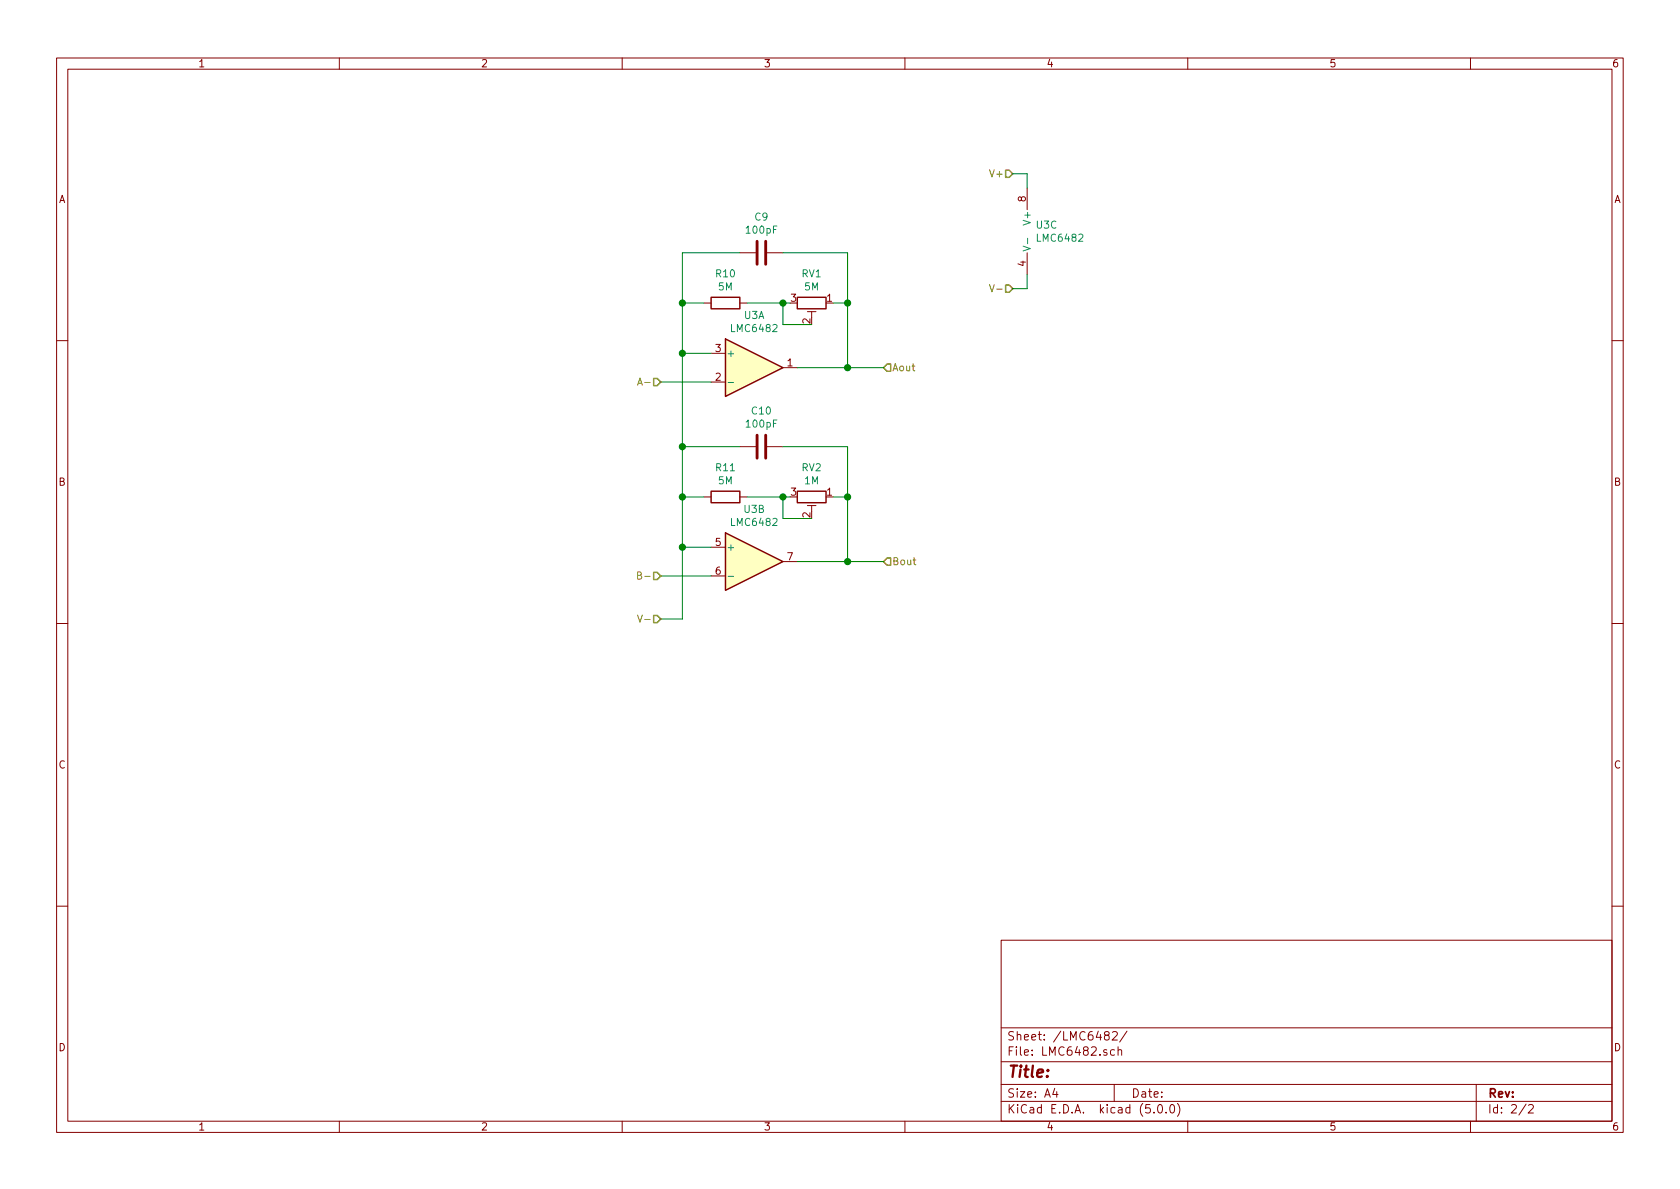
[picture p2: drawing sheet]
<svg xmlns="http://www.w3.org/2000/svg" width="297mm" height="210mm" viewBox="0 0 297 210" stroke-linecap="round" stroke-linejoin="round" font-family="sans-serif">
<g fill="none" stroke="#840000" stroke-width=".18">
<path d="M10 10.3h277v189.9h-277zM12 12.2h273v186.1h-273zM60 10.3v1.9M110 10.3v1.9M160 10.3v1.9M210 10.3v1.9M260 10.3v1.9M181.6 33.3v3.8M124.5 53.6h1.2M130.8 53.6h1.3M130.8 44.7h2.8M135.6 44.7h2.8"/>
<path d="M142.7 55.1h1.6M143.5 55.1v1M181.6 44.7v3.8M10 60.2h2M125.7 67.6h2.6M125.7 62.5h2.6M130.8 79h2.8M135.6 79h2.8M138.4 65h2.6M285 60.2h2M124.5 87.9h1.2M125.7 96.8h2.6"/>
<path d="M130.8 87.9h1.3M138.4 99.3h2.6M142.7 89.4h1.6M143.5 89.4v1M10 110.3h2M125.7 101.8h2.6M285 110.3h2M10 160.2h2M177 166.3h108v32h-108zM285 160.2h2M60 198.3v1.9M110 198.3v1.9"/>
<path d="M160 198.3v1.9M177 194.8h108M177 191.8h108M177 187.8h108M177 181.8h108M186.5 192.5l-.4 1h1M186.8 193v1M195.6 183.1l-.3-.2v-.3a.48 .48 0 0 1 .8 0l-.1 .4-.7 .2v.4l.3 .3 .4-.1 .1-.2v-.4l-.3-.1M196.7 182.6l.2-.2h.4l.2 .2 .1 .2-1 1.1h1M197 191.8v3M197.1 185.7l-.5-.1-.3 .3 .2 .6h.6M197.7 185.7l.2-.1 .4 .1v.9"/>
<path d="M197.7 185.1v1.5M199.3 182.3l-1.3 2M204 196.7v.1M204.8 195.5l.4-.2a.94 .94 0 0 1 0 1.5 .79 .79 0 0 1-.4-1.3zM206.2 196.7v.1M207 195.4l.3-.1a.94 .94 0 0 1 0 1.5 .82 .82 0 0 1-.3-1.4zM208.2 195.1a1.71 1.71 0 0 1 0 2.3M210 198.3v1.9M260 198.3v1.9M261 191.8v6.5M269.8 195.2l-1.2 2M270.3 195.5l.2-.2h.3l.3 .5-.9 1h.9"/>
</g>
<g fill="#ffffc2" stroke="#ffffc2" stroke-width=".18">
<path d="M128.3 59.9l10.1 5.1-10.1 5.1z"/>
<path d="M128.3 94.2l10.1 5.1-10.1 5.1z"/>
</g>
<path d="M125.7 52.6h5.1v2h-5.1zM128.3 59.9l10.1 5.1-10.1 5.1zM141 52.6h5v2h-5zM125.7 86.9h5.1v2h-5.1zM128.3 94.2l10.1 5.1-10.1 5.1zM141 86.9h5v2h-5z" fill="none" stroke="#840000" stroke-width=".25"/>
<path d="M180.9 43.5l1.3 .5-1.3 .4M181.7 42.1v1M128.8 67.6h.9M128.8 101.9h.9" fill="none" stroke="#008484" stroke-width=".18"/>
<g fill="none" stroke="#008400" stroke-width=".18">
<path d="M179.1 30.7h2.5v2.6M120.6 53.6h3.9M130.8 44.7h-10.2v64.8h-3.8M132.1 53.6h7.6M138.4 53.6v3.8h5.1M138.4 44.7h11.5v20.3M147.3 53.6h2.6M181.6 48.5v2.5h-2.5M116.8 67.6h8.9M120.6 62.5h5.1M120.6 79h10.2M138.4 79h11.5v20.3"/>
<path d="M141 65h15.2M120.6 96.8h5.1M120.6 87.9h3.9M132.1 87.9h7.6M138.4 87.9v3.8h5.1M141 99.3h15.2M147.3 87.9h2.6M116.8 101.8h8.9"/>
</g>
<path d="M175 50.3l.4 1.3 .4-1.3M176.2 51.1h1M112.7 68.1l.5-1.3 .4 1.3M112.9 67.8h.6M114 67.6h1M112.7 101.7h.6l.1-.2-.1-.2-.6-.2v1.3h.5l.3-.2v-.2l-.3-.3M112.7 108.8l.5 1.2 .4-1.2M114 101.9h1M114 109.5h1" fill="none" stroke="#848400" stroke-width=".18"/>
<path d="M177.8 30.1h.6l.7 .6-.7 .7h-.6zM177.8 50.4h.6l.7 .6-.7 .7h-.6zM115.6 66.9h.6l.6 .7-.6 .6h-.6zM156.8 64.4h.7v1.3h-.7l-.6-.7zM156.8 98.7h.7v1.2h-.7l-.6-.6zM115.6 101.2h.6l.6 .6-.6 .7h-.6zM115.6 108.8h.6l.6 .7-.6 .6h-.6z" fill="none" stroke="#848400" stroke-width=".25"/>
<g fill="#008400" stroke="#008400" stroke-width=".25">
<circle cx="138.4" cy="53.6" r=".51"/>
<circle cx="120.7" cy="53.6" r=".51"/>
<circle cx="149.9" cy="53.6" r=".51"/>
<circle cx="138.4" cy="87.9" r=".51"/>
<circle cx="120.7" cy="87.9" r=".51"/>
<circle cx="149.9" cy="87.9" r=".51"/>
<circle cx="120.7" cy="96.8" r=".51"/>
<circle cx="120.7" cy="62.5" r=".51"/>
<circle cx="120.7" cy="79" r=".51"/>
<circle cx="149.9" cy="65" r=".51"/>
<circle cx="149.9" cy="99.3" r=".51"/>
</g>
<path d="M133.9 42.7v4M135.4 42.7v4M133.9 77v4M135.4 77v4" fill="none" stroke="#840000" stroke-width=".51"/>
<text font-size="2.8" fill="#840000" x="178" y="190.5">Title:</text>
<g font-size="2.1" fill="#840000">
<text x="178" y="184">Sheet: /LMC6482/</text>
<text x="178" y="186.7">File: LMC6482.sch</text>
<text x="178" y="196.9">KiCad E.D.A. kicad (5.0.0)</text>
<text x="178" y="194.1">Size: A4</text>
<text x="200" y="194.1">Date:</text>
<text x="263" y="194.1">Rev:</text>
<text x="263" y="196.9">Id: 2/2</text>
</g>
<g font-size="1.8" fill="#840000">
<text x="35" y="11.9">1</text>
<text x="85" y="11.9">2</text>
<text x="135" y="11.9">3</text>
<text x="185" y="11.9">4</text>
<text x="235" y="11.9">5</text>
<text x="285" y="11.9">6</text>
<text x="10.4" y="35.9">A</text>
<text x="181.4" y="35.7" transform="rotate(-90 181.4 35.7)">8</text>
<text x="285.4" y="35.9">A</text>
<text x="181.4" y="47.1" transform="rotate(-90 181.4 47.1)">4</text>
<text x="139.9" y="53.4">3</text>
<text x="146.2" y="53.4">1</text>
<text x="143.3" y="57.2" transform="rotate(-90 143.3 57.2)">2</text>
<text x="126.5" y="62.2">3</text>
<text x="139.2" y="64.8">1</text>
<text x="126.5" y="67.3">2</text>
<text x="10.4" y="85.9">B</text>
<text x="139.9" y="87.6">3</text>
<text x="146.2" y="87.6">1</text>
<text x="285.4" y="85.9">B</text>
<text x="143.3" y="91.5" transform="rotate(-90 143.3 91.5)">2</text>
<text x="126.5" y="96.5">5</text>
<text x="126.5" y="101.6">6</text>
<text x="139.2" y="99.1">7</text>
<text x="10.4" y="135.9">C</text>
<text x="285.4" y="135.9">C</text>
<text x="10.4" y="185.9">D</text>
<text x="285.4" y="185.9">D</text>
<text x="35" y="199.9">1</text>
<text x="85" y="199.9">2</text>
<text x="135" y="199.9">3</text>
<text x="185" y="199.9">4</text>
<text x="235" y="199.9">5</text>
<text x="285" y="199.9">6</text>
</g>
<g font-size="1.8" fill="#848400">
<text x="175.4" y="31.4">V+</text>
<text x="157.7" y="65.7">Aout</text>
<text x="157.7" y="99.9">Bout</text>
</g>
<g font-size="1.8" fill="#008484">
<text x="132.1" y="41.3">100pF</text>
<text x="133.5" y="39">C9</text>
<text x="182.2" y="39.4" transform="rotate(-90 182.2 39.4)">V+</text>
<text x="183.3" y="40.4">U3C</text>
<text x="183.5" y="42.7">LMC6482</text>
<text x="126.6" y="49">R10</text>
<text x="127.1" y="51.4">5M</text>
<text x="141.8" y="49">RV1</text>
<text x="142.3" y="51.4">5M</text>
<text x="129.5" y="58.7">LMC6482</text>
<text x="131.6" y="56.4">U3A</text>
<text x="128.4" y="63.1">+</text>
<text x="132.1" y="75.6">100pF</text>
<text x="133" y="73.3">C10</text>
<text x="126.6" y="83.3">R11</text>
<text x="141.8" y="83.3">RV2</text>
<text x="127.1" y="85.6">5M</text>
<text x="142.3" y="85.6">1M</text>
<text x="129.5" y="93">LMC6482</text>
<text x="131.6" y="90.7">U3B</text>
<text x="128.4" y="97.4">+</text>
</g>
</svg>
